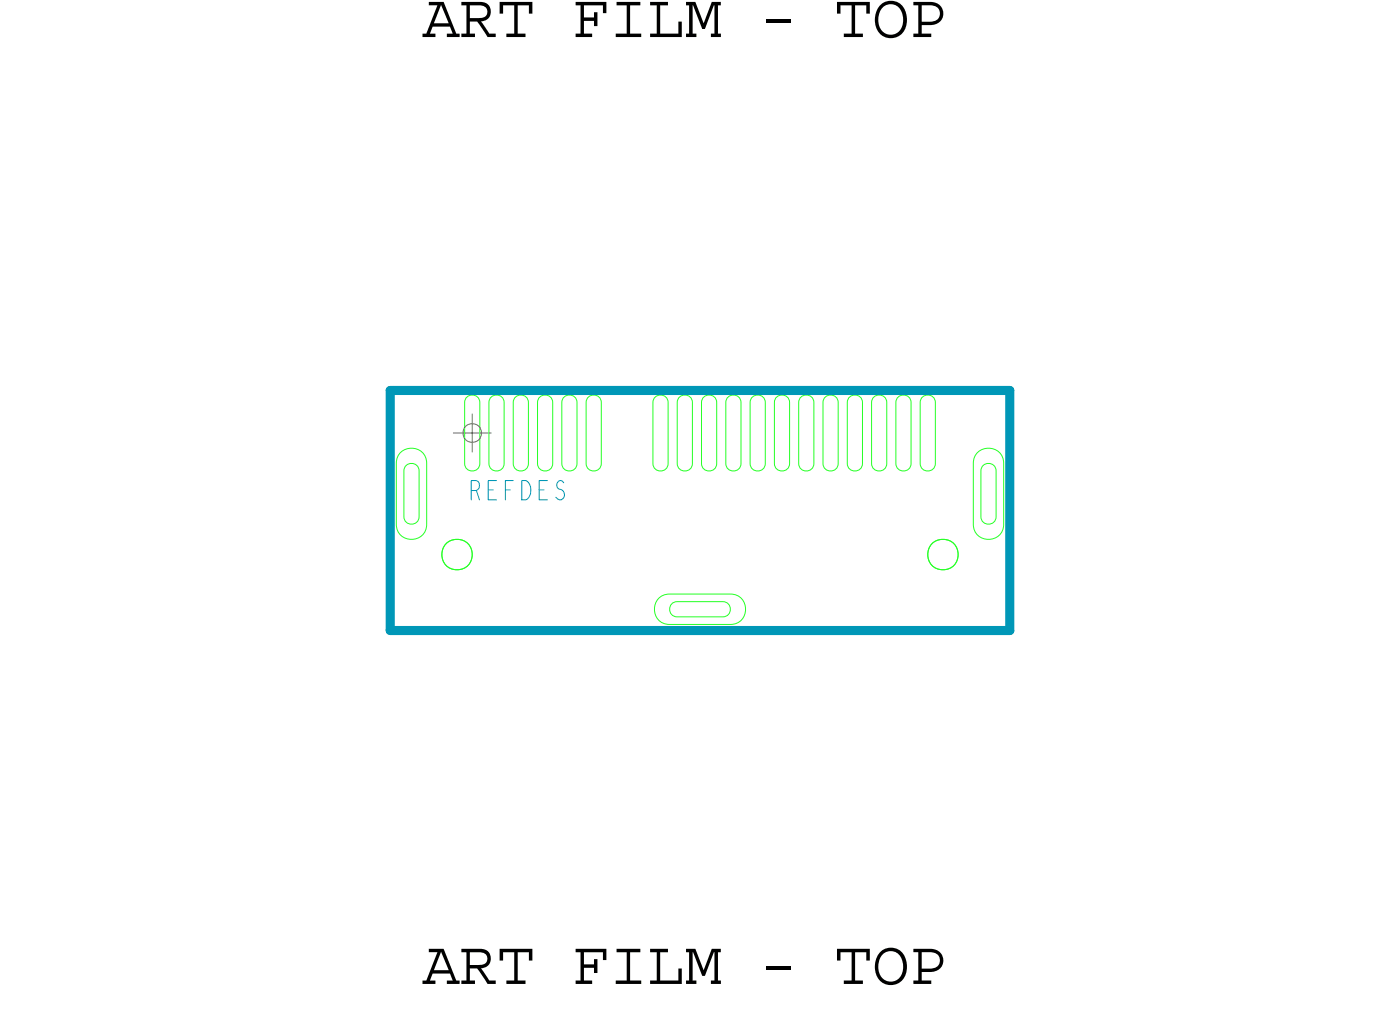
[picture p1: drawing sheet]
<svg xmlns="http://www.w3.org/2000/svg" width="46mm" height="34mm" viewBox="0 0 46 34" stroke-linecap="round" stroke-linejoin="round" font-family="sans-serif">
<!-- layer: Nets -->
<g fill="none" stroke="#26ff26" stroke-width=".03">
<path d="M13.2 14.9l.2-.1h.3l.2 .1 .1 .3v2.1l-.1 .3-.2 .1h-.3l-.2-.1-.2-.3v-2.1zM13.4 15.3l.1-.1 .2 .1 .1 .2v1.5l-.1 .2h-.2h-.1l-.1-.2v-1.5zM15.4 13.1l.1-.1 .2 .1 .1 .2v1.9l-.1 .2-.2 .1-.1-.1-.1-.2v-1.9zM16.2 13.1l.1-.1 .2 .1 .1 .2v1.9l-.1 .2-.2 .1-.1-.1-.1-.2v-1.9zM17 13.1l.1-.1 .2 .1 .1 .2v1.9l-.1 .2-.2 .1-.1-.1-.1-.2v-1.9zM17.8 13.1l.1-.1 .2 .1 .1 .2v1.9l-.1 .2-.2 .1-.1-.1-.1-.2v-1.9zM18.6 13.1l.1-.1 .2 .1 .1 .2v1.9l-.1 .2-.2 .1-.1-.1-.1-.2v-1.9zM19.4 13.1l.1-.1 .2 .1 .1 .2v1.9l-.1 .2-.2 .1-.1-.1-.1-.2v-1.9zM21.6 13.1l.1-.1 .2 .1 .1 .2v1.9l-.1 .2-.2 .1-.1-.1-.1-.2v-1.9zM21.7 19.7l.3-.2h2l.4 .2 .1 .2v.3l-.1 .2-.4 .1h-2l-.3-.1-.1-.2v-.3zM22.1 19.9l.2-.1h1.5l.2 .1v.1v.2l-.2 .1h-1.5l-.2-.1-.1-.2zM22.4 13.1l.1-.1 .2 .1 .1 .2v1.9l-.1 .2-.2 .1-.1-.1-.1-.2v-1.9z"/>
<path d="M23.2 13.1l.1-.1 .2 .1 .1 .2v1.9l-.1 .2-.2 .1-.1-.1-.1-.2v-1.9zM24 13.1l.1-.1 .2 .1 .1 .2v1.9l-.1 .2-.2 .1-.1-.1-.1-.2v-1.9zM24.8 13.1l.1-.1 .2 .1 .1 .2v1.9l-.1 .2-.2 .1-.1-.1-.1-.2v-1.9zM25.6 13.1l.1-.1 .2 .1 .1 .2v1.9l-.1 .2-.2 .1-.1-.1-.1-.2v-1.9zM26.4 13.1l.1-.1 .2 .1 .1 .2v1.9l-.1 .2-.2 .1-.1-.1-.1-.2v-1.9zM27.2 13.1l.1-.1 .2 .1 .1 .2v1.9l-.1 .2-.2 .1-.1-.1-.1-.2v-1.9zM28 13.1l.1-.1 .2 .1 .1 .2v1.9l-.1 .2-.2 .1-.1-.1-.1-.2v-1.9zM28.8 13.1l.1-.1 .2 .1 .1 .2v1.9l-.1 .2-.2 .1-.1-.1-.1-.2v-1.9zM29.6 13.1l.1-.1 .2 .1 .1 .2v1.9l-.1 .2-.2 .1-.1-.1-.1-.2v-1.9zM30.4 13.1l.1-.1 .2 .1 .1 .2v1.9l-.1 .2-.2 .1-.1-.1-.1-.2v-1.9zM32.2 14.9l.2-.1h.3l.2 .1 .1 .3v2.1l-.1 .3-.2 .1h-.3l-.2-.1-.2-.3v-2.1zM32.4 15.3l.1-.1 .2 .1 .1 .2v1.5l-.1 .2h-.2h-.1l-.1-.2v-1.5z"/>
<circle cx="15" cy="18.3" r=".5"/>
<circle cx="31" cy="18.3" r=".5"/>
</g>
<!-- layer: Text -->
<path d="M15.5 16.1h.3l-.1-.3h-.2v.6M16.3 15.8h-.2v.6h.2M16.9 15.8h-.3v.6M17.2 15.8a.32 .32 0 0 1 .3 .3 .32 .32 0 0 1-.3 .3zM18 15.8h-.2v.6h.2M18.6 15.9l-.2-.1v.2a.2 .2 0 0 1 .2 .2 .2 .2 0 0 1-.2 .2h-.1" fill="none" stroke="#0097b7" stroke-width=".03"/>
<!-- layer: Drawing Origin -->
<path d="M14.9 14.2h1.3M15.3 14l.2-.1 .3 .1 .1 .2-.1 .3-.3 .1-.2-.1-.1-.3zM15.5 13.6v1.3" fill="none" stroke="#638b3a" stroke-width=".03"/>
<!-- layer: All Others -->
<path d="M12.8 12.9h20.4v7.8h-20.4z" fill="none" stroke="#0097b7" stroke-width=".3"/>
<g font-size="2.1">
<text x="13.9" y="1.2">ART FILM - TOP</text>
<text x="13.9" y="32.4">ART FILM - TOP</text>
</g>
<text font-size=".6" fill="#0097b7" x="15.4" y="16.4">REFDES</text>
</svg>
